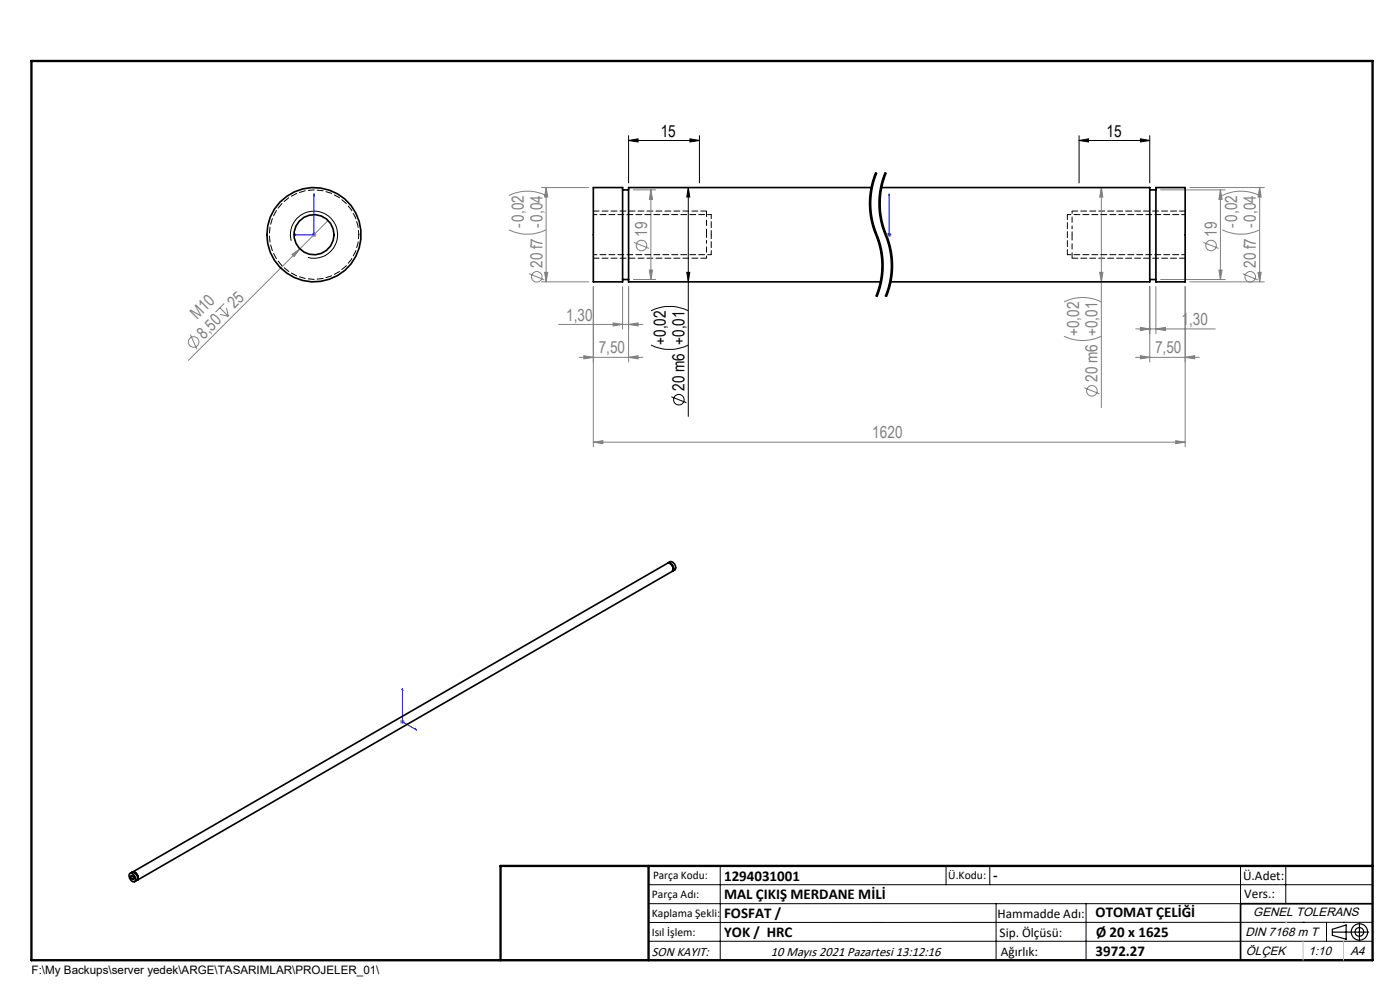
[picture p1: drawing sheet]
<svg xmlns="http://www.w3.org/2000/svg" width="297mm" height="210mm" viewBox="0 0 297 210" stroke-linecap="round" stroke-linejoin="round" font-family="sans-serif">
<g fill="none" stroke="#808080" stroke-width=".21">
<path d="M114.9 39.8h10M115.9 39.8l.3 2h-.7zM115.9 39.8v20M233.6 39.8v46.7M233.6 39.8l.4 2h-.7zM252.4 39.8h15.8M267.2 39.8l.3 2h-.6zM267.2 39.8v20M61.9 54l1.7-1.2-1.2 1.6zM63.6 52.8l-23.6 23.6M66.1 49.8h1M66.3 49.5l.7 .7"/>
<path d="M66.6 49.3v1M67 49.5l-.7 .7M69.6 46.8l-6 6M107.9 48.7a8.9 8.9 0 0 0 8 0M107.9 41.5a8.9 8.9 0 0 1 8 0M112.3 58.1l3.2 1.3M114.9 59.8h10M115.5 57.8h.7l-.3 2zM134.4 40.3h4.7M134.4 59.3h4.7M134.5 51.4l3.2 1.3M137.8 57.3h.6l-.3 2z"/>
<path d="M138.1 40.3l.3 2h-.6zM138.1 40.3v19M188.1 49.8h1.1M188.3 49.5l.7 .7M188.6 49.3v1M189 49.5l-.7 .7M233.3 57.8h.7l-.4 2zM246.2 40.3h13.7M246.2 59.3h13.7M252.4 59.8h15.8M255.3 51.4l3.2 1.3M258.6 57.3h.7l-.4 2z"/>
<path d="M258.9 40.3l.4 2h-.7zM258.9 40.3v19M259.3 48.7a9 9 0 0 0 7.9 0M259.3 41.5a9 9 0 0 1 7.9 0M263.6 58.1l3.2 1.3M266.9 57.8h.6l-.3 2zM40.4 71l1.4 3.1M46.6 65.3l1.8 1.8M46.7 66.7l1.7 .4M47.6 64.4l-1.9 1.8M48 65.3l.4 1.8M118.5 68.8h17.9"/>
<path d="M122.9 75.8h13.5M123.9 75.5l2 .3-2 .3zM125.9 60.8v34M130.1 68.5l2 .3-2 .3zM132.1 60.8v9M133.3 75.8l2.1-.3v.6zM133.3 68.8l2.1-.3v.6zM133.3 60.8v16M225.7 71.3a9 9 0 0 0 7.9 0M225.7 64.1a8.7 8.7 0 0 1 7.9 0M240.9 69.8h16.9M240.9 75.8h13.5"/>
<path d="M241.9 69.5l2 .3-2 .3zM241.9 75.5l2 .3-2 .3zM243.9 60.8v16M245.2 69.8l2-.3v.6zM245.2 60.8v10M251.4 75.8l2-.3v.6zM251.4 60.8v34M125.9 93.8l2-.3v.6zM125.9 93.8h125.5M230 82.3l3.2 1.2M249.4 93.5l2 .3-2 .3zM84.8 153.1h1.1"/>
<path d="M85 152.7l.7 .7M85.4 152.6v1M85.7 152.7l-.7 .7"/>
<circle cx="113.9" cy="58.7" r="1.12"/>
<circle cx="136.1" cy="52.1" r="1.13"/>
<circle cx="256.9" cy="52.1" r="1.12"/>
<circle cx="265.2" cy="58.7" r="1.12"/>
<circle cx="41.1" cy="72.5" r="1.13"/>
<circle cx="231.6" cy="82.9" r="1.12"/>
</g>
<g fill="none" stroke="#000" stroke-width=".21">
<path d="M133.3 29.8l2.1-.4v.7zM133.3 29.8h15.1M133.3 28.8v10M133.4 39.8h15M146 39.8l.3 2h-.6zM146 39.8v48.5M146.4 29.4l2 .4-2 .3zM148.4 28.8v10M185.1 40l-.3 2.9 .1 2.3M185.2 39.4l-.1 .6M185.7 36.5a17.3 17.3 0 0 0-1 9.9M185.9 37.2l-.7 2.2"/>
<path d="M185.9 36.6a17.8 17.8 0 0 0 .5 14.5 17.1 17.1 0 0 1-.5 11.8M186.1 36.7l-.2 .5M187 38.8l-.5 2.9a17.3 17.3 0 0 0 .2 4.7M187.2 39.4l-.4 2.9 .1 2.9M187.7 36.5l-.7 2.3M187.9 37.2l-.7 2.2M187.9 36.6a17.8 17.8 0 0 0 .5 14.5 17.1 17.1 0 0 1-.5 11.8M188.1 36.7l-.2 .5M228.9 29.8l2-.4v.7zM228.9 28.8v10M228.9 29.8h15M228.9 39.8h15"/>
<path d="M241.9 29.4l2 .4-2 .3zM243.9 28.8v10M61.8 51.1a5 5 0 0 1 4.4-6.3 5 5 0 0 1 5.4 5.4 5 5 0 0 1-6.3 4.4M145.7 57.8h.6l-.3 2zM184.7 46.4l.6 2.3a20.7 20.7 0 0 1 1.5 5.1M184.9 45.2l.2 1.2M185.1 46.4l.9 3M186 49.4l.1 .3zM186.1 49.7l.2 .5M186.3 50.3l.5 1.6M186.7 46.4l.3 1.2M186.8 52l.5 2.3"/>
<path d="M186.8 53.7l.2 2.4v1.7l-.7 3.4M186.9 45.2l.4 2.3 1 2.7M187 47.6l1.6 5M187.3 54.3v3.5l-.6 3.5M188.3 50.3l.5 1.6M188.6 52.6l.2 1.2M188.8 52l.5 2.3M188.8 53.7l.2 3-.4 3.4M189.3 54.3v3.5l-.6 3.5M138.1 73.2a8.9 8.9 0 0 0 7.9 0M138.1 65.9a8.9 8.9 0 0 1 7.9 0M186.3 61.2l-.6 1.7"/>
<path d="M186.7 61.3l-.6 1.7M188.3 61.2l-.6 1.7M188.6 60.1l-.3 1.1M188.7 61.3l-.6 1.7M142.4 84.2l3.2 1.2M27.8 185.7a.52 .52 0 0 1 .5 .3 .52 .52 0 0 1 0 .6 .63 .63 0 0 1-.5-.9zM137.6 187.7h153.6M137.6 191.7h153.6M137.6 199.7h153.6M152.8 183.7v20M200.7 183.7v4M210 183.7v4"/>
<path d="M211.3 191.7v12M230.4 191.7v12M263.2 183.7v20M272.8 183.7v8M276.4 195.6h.1M281.4 195.6v4.1M285 195.6h.1M291.2 195.6l-153.6 .1"/>
<circle cx="144" cy="84.8" r="1.12"/>
</g>
<path d="M149.9 51.1v3.7M227.4 48.4v-3.6" fill="none" stroke="#000" stroke-width=".21" stroke-dasharray="1.3 .6" stroke-dashoffset=".7" stroke-linecap="butt"/>
<path d="M149.9 44.8v5M227.4 54.8v-5" fill="none" stroke="#000" stroke-width=".21" stroke-dasharray="1.3 .6" stroke-linecap="butt"/>
<path d="M185.9 36.6a17.1 17.1 0 0 0 0 13.2M187.9 36.6a17.1 17.1 0 0 0 0 13.2M185.9 49.8a17.1 17.1 0 0 1 0 13.1M187.9 49.8a17.1 17.1 0 0 1 0 13.1" fill="none" stroke="#000" stroke-width=".21" stroke-dasharray="6.3 1.3 1.3 1.3" stroke-dashoffset="1.5" stroke-linecap="butt"/>
<g fill="none" stroke="#000" stroke-width=".25">
<path d="M282.6 197.7h7.8M282.6 197.1l3-.9v3l-3-.8zM288.4 195.8v3.8M106.2 203.7h185"/>
<circle cx="288.4" cy="197.7" r="1.74"/>
<circle cx="288.4" cy="197.7" r=".93"/>
</g>
<path d="M62.3 49.8l.4-.1v.2zM66.6 41.1v8.7h-4.3M66.6 41.1l.1 .4h-.2zM188.6 49.7v.2zM188.6 41.1v.4v-.4M188.6 49.8h.1M188.6 41.1v8.7M85.4 146v7.1l3 1.8M85.4 146v.4l-.1-.1zM88.1 154.6l.3 .3-.3-.1z" fill="none" stroke="#00f" stroke-width=".21"/>
<path d="M125.9 54.8h24M149.9 44.8h-24M227.4 54.8h24M251.4 44.8h-24" fill="none" stroke="#000" stroke-width=".21" stroke-dasharray="1.3 .6" stroke-dashoffset=".1"/>
<path d="M149.9 49.8v1.3M227.4 49.8v-1.4" fill="none" stroke="#000" stroke-width=".21" stroke-dasharray="1.3 .6" stroke-dashoffset=".7"/>
<path d="M291.2 191.7h-28v12" fill="none" stroke="#000" stroke-width=".35"/>
<path d="M6.7 12.9h284.5v190.8h-284.5zM137.6 183.7v20M291.2 183.7h-185v20" fill="none" stroke="#000" stroke-width=".5"/>
<path d="M276.4 199.7v4M285 199.7v4" fill="none" stroke="#c0c0c0" stroke-width=".21"/>
<path d="M272.8 195.6h.1" fill="none" stroke="#c0c0c0" stroke-width=".25"/>
<g fill="#00f">
<path d="M188.6 49.7v.2zM188.6 41.1v.4z"/>
<path d="M88.1 154.6l.3 .3-.3-.1zM85.4 146v.4l-.1-.1zM62.3 49.8l.4 .1v-.2zM66.6 41.1l-.1 .4h.2z"/>
</g>
<g fill="#000">
<path d="M133.3 29.8l2.1-.4v.7zM146.4 29.4l2 .4-2 .3z"/>
<path d="M146 39.8l.3 2h-.6zM145.7 57.8h.6l-.3 2z"/>
<path d="M241.9 29.4l2 .4-2 .3zM228.9 29.8l2-.4v.7z"/>
</g>
<g fill="#808080">
<path d="M61.9 54l1.7-1.2-1.2 1.6z"/>
<path d="M245.2 69.8l2-.3v.6zM241.9 69.5l2 .3-2 .3zM251.4 75.8l2-.3v.6zM241.9 75.5l2 .3-2 .3zM133.3 75.8l2.1-.3v.6zM123.9 75.5l2 .3-2 .3z"/>
<path d="M130.1 68.5l2 .3-2 .3zM133.3 68.8l2.1-.3v.6zM125.9 93.8l2-.3v.6zM249.4 93.5l2 .3-2 .3z"/>
<path d="M267.2 39.8l.3 2h-.6zM266.9 57.8h.6l-.3 2zM258.9 40.3l.4 2h-.7zM258.6 57.3h.7l-.4 2zM115.9 39.8l.3 2h-.7zM115.5 57.8h.7l-.3 2zM138.1 40.3l.3 2h-.6zM137.8 57.3h.6l-.3 2zM233.6 39.8l.4 2h-.7zM233.3 57.8h.7l-.4 2z"/>
</g>
<g fill="none" stroke="#000" stroke-width=".35">
<path d="M125.9 39.8h6.2v20h-6.2zM184.9 39.8h-51.5v20h53.5M186.9 39.8h57v20h-55M245.2 39.8h6.2v20h-6.2zM132.1 40.3h1.3M132.1 59.3h1.3M243.9 40.3h1.3M243.9 59.3h1.3M141.6 119.4a1.09 1.09 0 0 1 1.1 .6 1.09 1.09 0 0 1-.1 1.2M141.7 119.4l.4-.2a1.13 1.13 0 0 1 1 1.7l-.4 .2M141.8 119.4a1.2 1.2 0 0 1 .9 1.6M142.6 121.2a1.13 1.13 0 0 0-1-1.7l-113.5 65.5"/>
<path d="M142.6 121.2l-113.5 65.5M27.4 185.4a.7 .7 0 0 1 1.2 .5 .63 .63 0 0 1 .2 .7 .63 .63 0 0 1-.5 .4 1.36 1.36 0 0 1-.9-1.6zM27.6 185.3l.4-.3a1.16 1.16 0 0 1 1 1.8l-.4 .2M27.8 185.8a.41 .41 0 0 1 .5 .2 .41 .41 0 0 1-.1 .5l-.4-.3zM28.1 185a1.1 1.1 0 0 1 1.2 1.5l-.2 .2M28.2 185a1.22 1.22 0 0 1 1 1.6"/>
<circle cx="66.6" cy="49.8" r="4.3"/>
<circle cx="66.6" cy="49.8" r="10"/>
</g>
<path d="M226.4 45.5v8.5" fill="none" stroke="#000" stroke-width=".21" stroke-dasharray="1.3 .6" stroke-dashoffset=".2"/>
<path d="M125.9 54h25M150.9 45.5h-25M226.4 54h25M251.4 45.5h-25" fill="none" stroke="#000" stroke-width=".21" stroke-dasharray="1.3 .6" stroke-dashoffset=".5"/>
<path d="M76.1 49.8a9.5 9.5 0 0 0-13.7-8.5 9.5 9.5 0 0 0-1.6 16 9.5 9.5 0 0 0 15.1-5.7l.2-1.8M150.9 49.8v-4.3M150.9 54v-4.2" fill="none" stroke="#000" stroke-width=".21" stroke-dasharray="1.3 .6" stroke-dashoffset=".4"/>
<g font-size="3.5">
<text x="140.2" y="29">15</text>
<text x="234.8" y="29">15</text>
<text x="141.3" y="73.2" transform="rotate(-90 141.3 73.2)">+0,02</text>
<text x="145.2" y="82.9" transform="rotate(-90 145.2 82.9)">20 m6 +0,01</text>
</g>
<g font-size="3.5" fill="#808080">
<text x="111.1" y="48.4" transform="rotate(-90 111.1 48.4)">-0,02</text>
<text x="137.3" y="50.2" transform="rotate(-90 137.3 50.2)">19</text>
<text x="258.1" y="50.2" transform="rotate(-90 258.1 50.2)">19</text>
<text x="262.5" y="48.4" transform="rotate(-90 262.5 48.4)">-0,02</text>
<text x="115.1" y="56.9" transform="rotate(-90 115.1 56.9)">20 f7 -0,04</text>
<text x="266.4" y="56.9" transform="rotate(-90 266.4 56.9)">20 f7 -0,04</text>
<text x="49.8" y="65.6" transform="rotate(-45 49.8 65.6)">25</text>
<text x="41.8" y="67.9" transform="rotate(-45 41.8 67.9)">M10</text>
<text x="120.1" y="68">1,30</text>
<text x="228.9" y="71.3" transform="rotate(-90 228.9 71.3)">+0,02</text>
<text x="250.7" y="69">1,30</text>
<text x="43.3" y="72.1" transform="rotate(-45 43.3 72.1)">8,50</text>
<text x="127" y="75">7,50</text>
<text x="245" y="75">7,50</text>
<text x="232.9" y="81" transform="rotate(-90 232.9 81)">20 m6 +0,01</text>
<text x="185.1" y="93">1620</text>
</g>
<g font-size="3.2">
<text x="153.6" y="186.8">1294031001</text>
<text x="153.6" y="190.8">MAL ÇIKIŞ MERDANE MİLİ</text>
<text x="210.7" y="186.6">-</text>
<text x="153.6" y="194.8">FOSFAT /</text>
<text x="232.4" y="194.5">OTOMAT ÇELİĞİ</text>
<text x="153.6" y="198.8">YOK / HRC</text>
<text x="232.4" y="202.8">3972.27</text>
<text x="232.5" y="198.8">Ø 20 x 1625</text>
</g>
<g font-size="2.8">
<text x="263.7" y="186.7">Ü.Adet:</text>
<text x="263.9" y="190.5">Vers.:</text>
<text x="211.6" y="194.8">Hammadde Adı:</text>
<text x="138.3" y="202.8">SON KAYIT:</text>
<text x="163.5" y="202.8">10 Mayıs 2021 Pazartesi 13:12:16</text>
<text x="212.1" y="198.7">Sip. Ölçüsü:</text>
<text x="212.3" y="202.7">Ağırlık:</text>
</g>
<g font-size="2.6">
<text x="265.9" y="194.4">GENEL TOLERANS</text>
<text x="264.2" y="198.5">DIN 7168 m T</text>
<text x="264.3" y="202.6">ÖLÇEK</text>
<text x="277.6" y="202.6">1:10</text>
<text x="286.5" y="202.6">A4</text>
</g>
<g font-size="2.5">
<text x="138.3" y="190.5">Parça Adı:</text>
<text x="138.5" y="186.5">Parça Kodu:</text>
<text x="201.2" y="186.5">Ü.Kodu:</text>
<text x="138.3" y="194.5">Kaplama Şekli:</text>
<text x="138.3" y="198.6">Isıl İşlem:</text>
<text x="6.7" y="206.7">F:\My Backups\server yedek\ARGE\TASARIMLAR\PROJELER_01\</text>
</g>
</svg>
